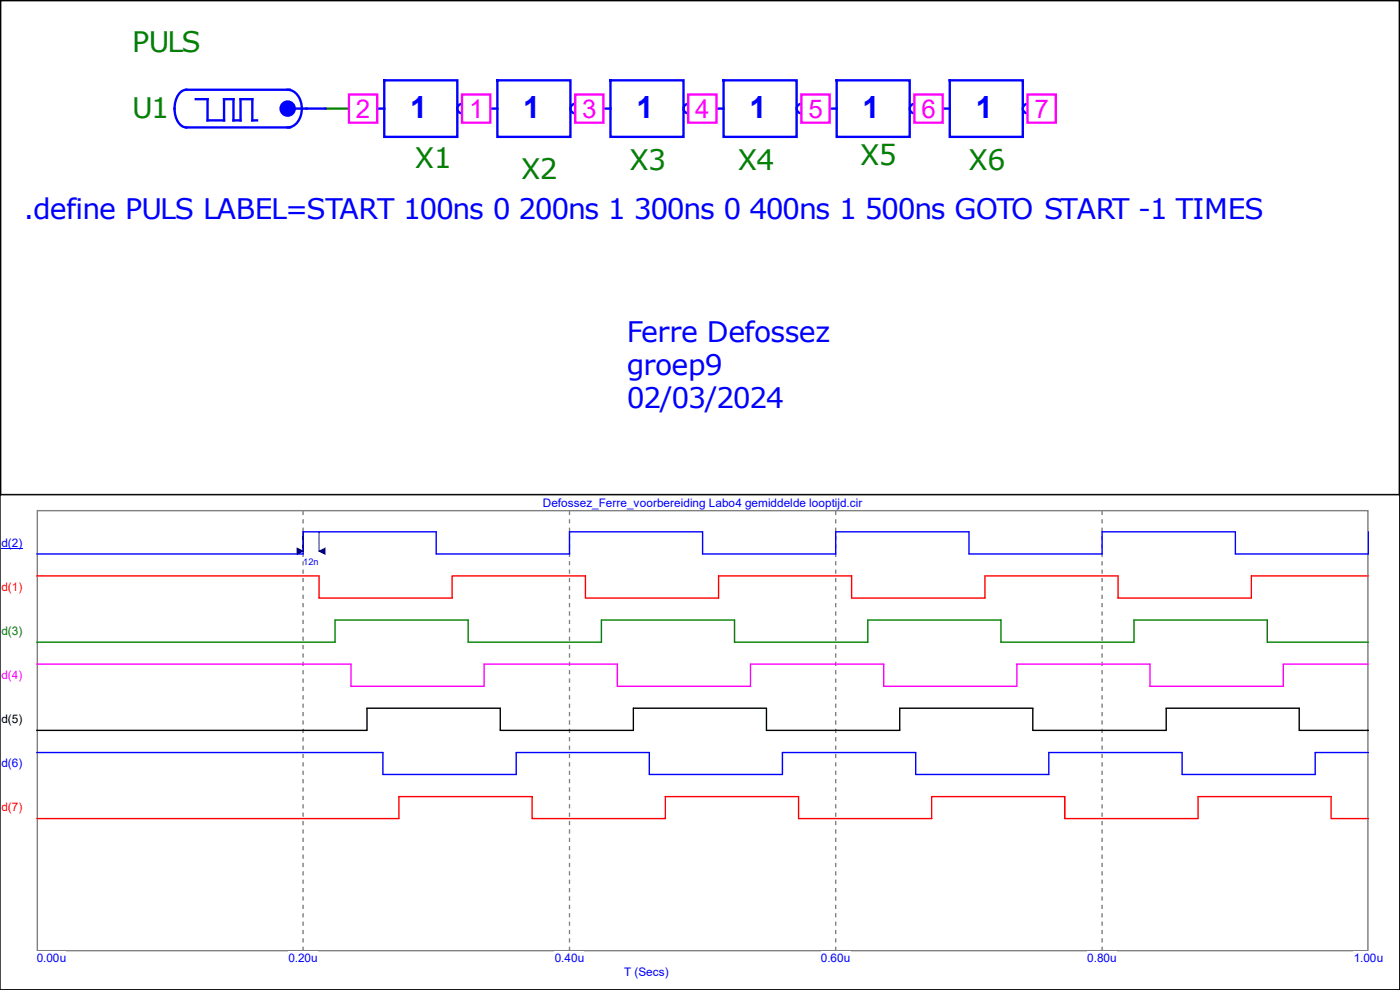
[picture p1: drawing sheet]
<svg xmlns="http://www.w3.org/2000/svg" width="297mm" height="210mm" viewBox="0 0 297 210" stroke-linecap="round" stroke-linejoin="round" font-family="sans-serif">
<path d="M69 23h8" fill="none" stroke="#008000" stroke-width=".5"/>
<g fill="none" stroke="#00f" stroke-width=".5">
<path d="M61 19a3.6 3.6 0 0 1 3 4 3.6 3.6 0 0 1-3 4M61.5 19h-22a2.81 2.81 0 0 0-2.3 2.5 5.1 5.1 0 0 0 1.4 5.2l.9 .3h22M81.5 17h15.5v12h-15.5zM105.5 17h15.5v12h-15.5zM129.5 17h15.5v12h-15.5zM153.5 17h15.5v12h-15.5zM177.5 17h15.5v12h-15.5zM201.5 17h15.5v12h-15.5zM41.5 21h2.5v4.5h3.5v-4.5h2v4.5h1.5v-4.5h2.5v4.5h1M61 23h8M77 23h4.5M99 23h6.5"/>
<path d="M123 23h6.5M147 23h6.5M171 23h6.5M195 23h6.5M219 23h2"/>
<circle cx="98" cy="23" r="1"/>
<circle cx="122" cy="23" r="1"/>
<circle cx="146" cy="23" r="1"/>
<circle cx="170" cy="23" r="1"/>
<circle cx="194" cy="23" r="1"/>
<circle cx="218" cy="23" r="1"/>
</g>
<circle cx="61" cy="23" r="1.5" fill="#00f" stroke="#00f" stroke-width=".5"/>
<g fill="#fff" stroke="#f0f" stroke-width=".5">
<path d="M98 20h6v6h-6z" fill-rule="evenodd"/>
<path d="M74 20h6v6h-6z" fill-rule="evenodd"/>
<path d="M122 20h6v6h-6z" fill-rule="evenodd"/>
<path d="M146 20h6v6h-6z" fill-rule="evenodd"/>
<path d="M170 20h6v6h-6z" fill-rule="evenodd"/>
<path d="M194 20h6v6h-6z" fill-rule="evenodd"/>
<path d="M218 20h6v6h-6z" fill-rule="evenodd"/>
</g>
<path d="M0 0h297v105h-297z" fill="none" stroke="#000" stroke-width=".5"/>
<path d="M0 105h296.9v104.9h-296.9z" fill="none" stroke="#000" stroke-width=".21"/>
<path d="M7.9 108.3h282.3v93.4h-282.3z" fill="none" stroke="#808080" stroke-width=".3"/>
<path d="M64.3 108.4v93.3M120.8 108.4v93.3M177.3 108.4v93.3M233.8 108.4v93.3" fill="none" stroke="#808080" stroke-width=".3" stroke-dasharray=".9 .9" stroke-linecap="butt"/>
<g fill="#fff">
<path d="M7.8 201.8h6.3v2.8h-6.3z"/>
<path d="M61.2 201.8h6.2v2.8h-6.2z"/>
<path d="M117.7 201.8h6.3v2.8h-6.3z"/>
<path d="M174.2 201.8h6.2v2.8h-6.2z"/>
<path d="M230.7 201.8h6.2v2.8h-6.2z"/>
<path d="M287.2 201.8h6.3v2.8h-6.3z"/>
<path d="M.3 113.7h4.5v2.8h-4.5z"/>
</g>
<path d="M.3 116.3h4.5" fill="none" stroke="#00f" stroke-width=".21"/>
<g fill="#fff">
<path d="M132.4 204.7h9.5v2.8h-9.5z"/>
<path d="M.3 123.1h4.5v2.8h-4.5z"/>
<path d="M.3 132.4h4.5v2.8h-4.5z"/>
<path d="M.3 141.8h4.5v2.8h-4.5z"/>
<path d="M.3 151.1h4.5v2.8h-4.5z"/>
<path d="M.3 160.5h4.5v2.8h-4.5z"/>
<path d="M.3 169.9h4.5v2.8h-4.5z"/>
</g>
<path d="M290.3 112.8v4.7h-28.2v-4.7h-28.3v4.7h-28.2v-4.7h-28.3v4.7h-28.2v-4.7h-28.3v4.7h-28.3v-4.7h-28.2v4.7h-56.5M7.8 159.6h73.4v4.7h28.3v-4.7h28.3v4.7h28.2v-4.7h28.3v4.7h28.2v-4.7h28.3v4.7h28.2v-4.7h11.3" fill="none" stroke="#00f" stroke-width=".3"/>
<path d="M7.8 122.2h59.9v4.7h28.2v-4.7h28.3v4.7h28.2v-4.7h28.3v4.7h28.3v-4.7h28.2v4.7h28.3v-4.7h24.8M7.8 173.7h76.8v-4.7h28.3v4.7h28.2v-4.7h28.3v4.7h28.3v-4.7h28.2v4.7h28.3v-4.7h28.2v4.7h7.9" fill="none" stroke="#f00" stroke-width=".3"/>
<path d="M7.8 136.2h63.3v-4.7h28.2v4.7h28.3v-4.7h28.2v4.7h28.3v-4.7h28.2v4.7h28.3v-4.7h28.3v4.7h21.4" fill="none" stroke="#008000" stroke-width=".3"/>
<path d="M7.8 140.9h66.7v4.7h28.2v-4.7h28.3v4.7h28.2v-4.7h28.3v4.7h28.2v-4.7h28.3v4.7h28.2v-4.7h18.1" fill="none" stroke="#f0f" stroke-width=".3"/>
<path d="M7.8 154.9h70.1v-4.7h28.2v4.7h28.3v-4.7h28.2v4.7h28.3v-4.7h28.2v4.7h28.3v-4.7h28.2v4.7h14.7" fill="none" stroke="#000" stroke-width=".3"/>
<path d="M115.1 105.3h67.9v2.8h-67.9z" fill="#fff"/>
<path d="M64.3 116.9h.1M64.3 112.8v4.1M67.7 112.8v4.1" fill="none" stroke="#000080" stroke-width=".21"/>
<g fill="#000080" stroke="#000080" stroke-width=".21">
<path d="M63 116.3l1.3 .6-1.3 .7z"/>
<path d="M67.7 116.9l1.3-.6v1.3z"/>
</g>
<g font-size="6.5" fill="#00f">
<text x="87" y="25.1">1</text>
<text x="111" y="25.1">1</text>
<text x="135" y="25.1">1</text>
<text x="159" y="25.1">1</text>
<text x="183" y="25.1">1</text>
<text x="207" y="25.1">1</text>
</g>
<g font-size="6" fill="#008000">
<text x="28" y="11">PULS</text>
<text x="28" y="25.1">U1</text>
<text x="88" y="35.6">X1</text>
<text x="182.5" y="35.1">X5</text>
<text x="110.5" y="38.1">X2</text>
<text x="133.5" y="36.1">X3</text>
<text x="156.5" y="36.1">X4</text>
<text x="205.5" y="36.1">X6</text>
</g>
<g font-size="6" fill="#00f">
<text x="5" y="46.5">.define PULS LABEL=START 100ns 0 200ns 1 300ns 0 400ns 1 500ns GOTO START -1 TIMES</text>
<text x="133" y="72.6">Ferre Defossez</text>
<text x="133" y="79.5">groep9</text>
<text x="133" y="86.5">02/03/2024</text>
</g>
<g font-size="5.5" fill="#f0f">
<text x="75.5" y="25">2</text>
<text x="99.5" y="25">1</text>
<text x="123.5" y="25">3</text>
<text x="147.5" y="25">4</text>
<text x="171.5" y="25">5</text>
<text x="195.5" y="25">6</text>
<text x="219.5" y="25">7</text>
</g>
<g font-size="2.5" fill="#00f">
<text x="115.1" y="107.6">Defossez_Ferre_voorbereiding Labo4 gemiddelde looptijd.cir</text>
<text x=".3" y="116">d(2)</text>
<text x=".3" y="162.8">d(6)</text>
<text x="7.8" y="204.1">0.00u</text>
<text x="61.2" y="204.1">0.20u</text>
<text x="117.7" y="204.1">0.40u</text>
<text x="132.4" y="207">T (Secs)</text>
<text x="174.2" y="204.1">0.60u</text>
<text x="230.7" y="204.1">0.80u</text>
<text x="287.2" y="204.1">1.00u</text>
</g>
<g font-size="2.5" fill="#f00">
<text x=".3" y="125.3">d(1)</text>
<text x=".3" y="172.1">d(7)</text>
</g>
<text font-size="2.5" fill="#008000" x=".3" y="134.7">d(3)</text>
<text font-size="2.5" fill="#f0f" x=".3" y="144">d(4)</text>
<text font-size="2.5" x=".3" y="153.4">d(5)</text>
<text font-size="1.9" fill="#00f" x="64.3" y="119.8">12n</text>
</svg>
